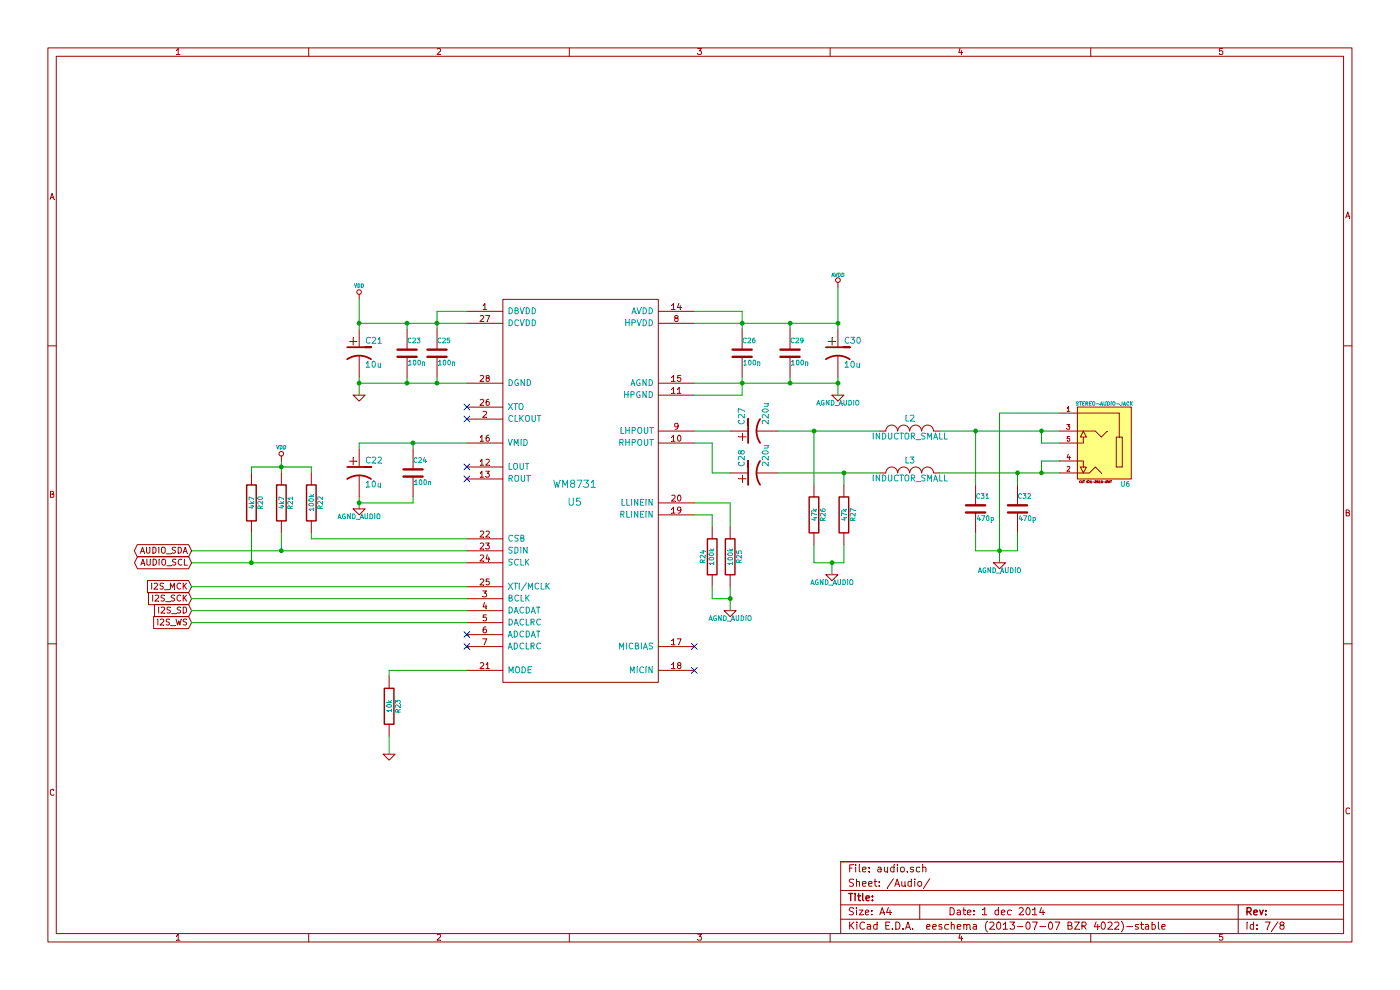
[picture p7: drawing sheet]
EESchema Schematic File Version 2
LIBS:power
LIBS:device
LIBS:transistors
LIBS:conn
LIBS:linear
LIBS:regul
LIBS:74xx
LIBS:cmos4000
LIBS:adc-dac
LIBS:memory
LIBS:xilinx
LIBS:special
LIBS:microcontrollers
LIBS:dsp
LIBS:microchip
LIBS:analog_switches
LIBS:motorola
LIBS:texas
LIBS:intel
LIBS:audio
LIBS:interface
LIBS:digital-audio
LIBS:philips
LIBS:display
LIBS:cypress
LIBS:siliconi
LIBS:opto
LIBS:atmel
LIBS:contrib
LIBS:valves
LIBS:RMC
LIBS:opendous
LIBS:w_opto
LIBS:STM32F429 LQFP144
LIBS:RMC_connectors
LIBS:lyre-cache
EELAYER 27 0
EELAYER END
$Descr A4 11693 8268
encoding utf-8
Sheet 7 8
Title ""
Date "1 dec 2014"
Rev ""
Comp ""
Comment1 ""
Comment2 ""
Comment3 ""
Comment4 ""
$EndDescr
$Comp
L WM8731 U5
U 1 1
P 4800 4100
F 0 "U5" H 4800 4000 60  0000 C CNN
F 1 "WM8731" H 4800 4150 60  0000 C CNN
F 2 "" H 4850 4950 60  0000 C CNN
F 3 "" H 4850 4950 60  0000 C CNN
	1    4800 4100
	1    0    0    -1  
$EndComp
$Comp
L VDD #PWR52
U 1 1
P 3000 2500
F 0 "#PWR52" H 3000 2600 30  0001 C CNN
F 1 "VDD" H 3000 2610 30  0000 C CNN
F 2 "" H 3000 2500 60  0000 C CNN
F 3 "" H 3000 2500 60  0000 C CNN
	1    3000 2500
	1    0    0    -1  
$EndComp
$Comp
L CP1 C21
U 1 1
P 3000 2950
F 0 "C21" H 3050 3050 50  0000 L CNN
F 1 "10u" H 3050 2850 50  0000 L CNN
F 2 "~" H 3000 2950 60  0000 C CNN
F 3 "~" H 3000 2950 60  0000 C CNN
	1    3000 2950
	1    0    0    -1  
$EndComp
$Comp
L C C23
U 1 1
P 3400 2950
F 0 "C23" H 3400 3050 40  0000 L CNN
F 1 "100n" H 3406 2865 40  0000 L CNN
F 2 "~" H 3438 2800 30  0000 C CNN
F 3 "~" H 3400 2950 60  0000 C CNN
	1    3400 2950
	1    0    0    -1  
$EndComp
$Comp
L C C25
U 1 1
P 3650 2950
F 0 "C25" H 3650 3050 40  0000 L CNN
F 1 "100n" H 3656 2865 40  0000 L CNN
F 2 "~" H 3688 2800 30  0000 C CNN
F 3 "~" H 3650 2950 60  0000 C CNN
	1    3650 2950
	1    0    0    -1  
$EndComp
Wire Wire Line
	3000 2700 3900 2700
Wire Wire Line
	3650 2600 3650 2750
Wire Wire Line
	3400 2700 3400 2750
Connection ~ 3650 2700
Wire Wire Line
	3000 2500 3000 2750
Connection ~ 3400 2700
Wire Wire Line
	3000 3200 3900 3200
Wire Wire Line
	3650 3200 3650 3150
Wire Wire Line
	3400 3200 3400 3150
Connection ~ 3650 3200
Wire Wire Line
	3000 3150 3000 3300
Connection ~ 3400 3200
Connection ~ 3000 2700
Wire Wire Line
	3900 2600 3650 2600
NoConn ~ 3900 3400
NoConn ~ 3900 3500
NoConn ~ 3900 3900
NoConn ~ 3900 4000
$Comp
L C C24
U 1 1
P 3450 3950
F 0 "C24" H 3450 4050 40  0000 L CNN
F 1 "100n" H 3456 3865 40  0000 L CNN
F 2 "~" H 3488 3800 30  0000 C CNN
F 3 "~" H 3450 3950 60  0000 C CNN
	1    3450 3950
	1    0    0    -1  
$EndComp
$Comp
L CP1 C22
U 1 1
P 3000 3950
F 0 "C22" H 3050 4050 50  0000 L CNN
F 1 "10u" H 3050 3850 50  0000 L CNN
F 2 "~" H 3000 3950 60  0000 C CNN
F 3 "~" H 3000 3950 60  0000 C CNN
	1    3000 3950
	1    0    0    -1  
$EndComp
Wire Wire Line
	3000 3700 3900 3700
Wire Wire Line
	3450 3700 3450 3750
Wire Wire Line
	3000 3700 3000 3750
Connection ~ 3450 3700
$Comp
L GND #PWR53
U 1 1
P 3000 3300
F 0 "#PWR53" H 3000 3300 30  0001 C CNN
F 1 "GND" H 3000 3230 30  0001 C CNN
F 2 "" H 3000 3300 60  0000 C CNN
F 3 "" H 3000 3300 60  0000 C CNN
	1    3000 3300
	1    0    0    -1  
$EndComp
Connection ~ 3000 3200
Wire Wire Line
	3000 4150 3000 4250
Wire Wire Line
	3000 4200 3450 4200
Wire Wire Line
	3450 4200 3450 4150
Connection ~ 3000 4200
$Comp
L R R22
U 1 1
P 2600 4200
F 0 "R22" V 2680 4200 40  0000 C CNN
F 1 "100k" V 2607 4201 40  0000 C CNN
F 2 "~" V 2530 4200 30  0000 C CNN
F 3 "~" H 2600 4200 30  0000 C CNN
	1    2600 4200
	1    0    0    -1  
$EndComp
$Comp
L VDD #PWR51
U 1 1
P 2350 3850
F 0 "#PWR51" H 2350 3950 30  0001 C CNN
F 1 "VDD" H 2350 3960 30  0000 C CNN
F 2 "" H 2350 3850 60  0000 C CNN
F 3 "" H 2350 3850 60  0000 C CNN
	1    2350 3850
	1    0    0    -1  
$EndComp
Wire Wire Line
	2600 3900 2600 3950
Wire Wire Line
	2100 3900 2600 3900
Wire Wire Line
	2350 3850 2350 3950
Wire Wire Line
	3900 4500 2600 4500
Wire Wire Line
	2600 4500 2600 4450
$Comp
L R R21
U 1 1
P 2350 4200
F 0 "R21" V 2430 4200 40  0000 C CNN
F 1 "4k7" V 2357 4201 40  0000 C CNN
F 2 "~" V 2280 4200 30  0000 C CNN
F 3 "~" H 2350 4200 30  0000 C CNN
	1    2350 4200
	1    0    0    -1  
$EndComp
$Comp
L R R20
U 1 1
P 2100 4200
F 0 "R20" V 2180 4200 40  0000 C CNN
F 1 "4k7" V 2107 4201 40  0000 C CNN
F 2 "~" V 2030 4200 30  0000 C CNN
F 3 "~" H 2100 4200 30  0000 C CNN
	1    2100 4200
	1    0    0    -1  
$EndComp
Connection ~ 2350 3900
Wire Wire Line
	2100 3900 2100 3950
Wire Wire Line
	1600 4600 3900 4600
Wire Wire Line
	2350 4600 2350 4450
Wire Wire Line
	1600 4700 3900 4700
Wire Wire Line
	2100 4700 2100 4450
Text GLabel 1600 4600 0    50   BiDi ~ 0
AUDIO_SDA
Connection ~ 2350 4600
Text GLabel 1600 4700 0    50   BiDi ~ 0
AUDIO_SCL
Connection ~ 2100 4700
$Comp
L R R23
U 1 1
P 3250 5900
F 0 "R23" V 3330 5900 40  0000 C CNN
F 1 "10k" V 3257 5901 40  0000 C CNN
F 2 "~" V 3180 5900 30  0000 C CNN
F 3 "~" H 3250 5900 30  0000 C CNN
	1    3250 5900
	1    0    0    -1  
$EndComp
$Comp
L GND #PWR55
U 1 1
P 3250 6300
F 0 "#PWR55" H 3250 6300 30  0001 C CNN
F 1 "GND" H 3250 6230 30  0001 C CNN
F 2 "" H 3250 6300 60  0000 C CNN
F 3 "" H 3250 6300 60  0000 C CNN
	1    3250 6300
	1    0    0    -1  
$EndComp
Wire Wire Line
	3250 6300 3250 6150
Wire Wire Line
	3900 5600 3250 5600
Wire Wire Line
	3250 5600 3250 5650
$Comp
L AGND_AUDIO #PWR54
U 1 1
P 3000 4250
F 0 "#PWR54" H 3000 4250 40  0001 C CNN
F 1 "AGND_AUDIO" H 3000 4180 40  0000 C CNN
F 2 "" H 3000 4250 60  0000 C CNN
F 3 "" H 3000 4250 60  0000 C CNN
	1    3000 4250
	1    0    0    -1  
$EndComp
$Comp
L AGND_AUDIO #PWR59
U 1 1
P 7000 3300
F 0 "#PWR59" H 7000 3300 40  0001 C CNN
F 1 "AGND_AUDIO" H 7000 3230 40  0000 C CNN
F 2 "" H 7000 3300 60  0000 C CNN
F 3 "" H 7000 3300 60  0000 C CNN
	1    7000 3300
	1    0    0    -1  
$EndComp
$Comp
L AVDD #PWR58
U 1 1
P 7000 2400
F 0 "#PWR58" H 7000 2370 30  0001 C CNN
F 1 "AVDD" H 7000 2500 30  0000 C CNN
F 2 "~" H 7000 2400 60  0000 C CNN
F 3 "~" H 7000 2400 60  0000 C CNN
	1    7000 2400
	1    0    0    -1  
$EndComp
$Comp
L C C26
U 1 1
P 6200 2950
F 0 "C26" H 6200 3050 40  0000 L CNN
F 1 "100n" H 6206 2865 40  0000 L CNN
F 2 "~" H 6238 2800 30  0000 C CNN
F 3 "~" H 6200 2950 60  0000 C CNN
	1    6200 2950
	1    0    0    -1  
$EndComp
$Comp
L C C29
U 1 1
P 6600 2950
F 0 "C29" H 6600 3050 40  0000 L CNN
F 1 "100n" H 6606 2865 40  0000 L CNN
F 2 "~" H 6638 2800 30  0000 C CNN
F 3 "~" H 6600 2950 60  0000 C CNN
	1    6600 2950
	1    0    0    -1  
$EndComp
$Comp
L CP1 C30
U 1 1
P 7000 2950
F 0 "C30" H 7050 3050 50  0000 L CNN
F 1 "10u" H 7050 2850 50  0000 L CNN
F 2 "~" H 7000 2950 60  0000 C CNN
F 3 "~" H 7000 2950 60  0000 C CNN
	1    7000 2950
	1    0    0    -1  
$EndComp
Wire Wire Line
	5800 2700 7000 2700
Wire Wire Line
	6200 2600 6200 2750
Wire Wire Line
	6600 2700 6600 2750
Connection ~ 6200 2700
Wire Wire Line
	7000 2400 7000 2750
Connection ~ 6600 2700
Connection ~ 7000 2700
Wire Wire Line
	5800 2600 6200 2600
Wire Wire Line
	7000 3150 7000 3300
Wire Wire Line
	5800 3200 7000 3200
Wire Wire Line
	6200 3150 6200 3300
Wire Wire Line
	6600 3200 6600 3150
Connection ~ 6200 3200
Connection ~ 7000 3200
Connection ~ 6600 3200
Wire Wire Line
	6200 3300 5800 3300
$Comp
L CP1 C27
U 1 1
P 6300 3600
F 0 "C27" H 6350 3700 50  0000 L CNN
F 1 "220u" H 6350 3500 50  0000 L CNN
F 2 "~" H 6300 3600 60  0000 C CNN
F 3 "~" H 6300 3600 60  0000 C CNN
	1    6300 3600
	0    -1   -1   0   
$EndComp
$Comp
L CP1 C28
U 1 1
P 6300 3950
F 0 "C28" H 6350 4050 50  0000 L CNN
F 1 "220u" H 6350 3850 50  0000 L CNN
F 2 "~" H 6300 3950 60  0000 C CNN
F 3 "~" H 6300 3950 60  0000 C CNN
	1    6300 3950
	0    -1   -1   0   
$EndComp
$Comp
L R R27
U 1 1
P 7050 4300
F 0 "R27" V 7130 4300 40  0000 C CNN
F 1 "47k" V 7057 4301 40  0000 C CNN
F 2 "~" V 6980 4300 30  0000 C CNN
F 3 "~" H 7050 4300 30  0000 C CNN
	1    7050 4300
	1    0    0    -1  
$EndComp
$Comp
L R R26
U 1 1
P 6800 4300
F 0 "R26" V 6880 4300 40  0000 C CNN
F 1 "47k" V 6807 4301 40  0000 C CNN
F 2 "~" V 6730 4300 30  0000 C CNN
F 3 "~" H 6800 4300 30  0000 C CNN
	1    6800 4300
	1    0    0    -1  
$EndComp
$Comp
L INDUCTOR_SMALL L2
U 1 1
P 7600 3600
F 0 "L2" H 7600 3700 50  0000 C CNN
F 1 "INDUCTOR_SMALL" H 7600 3550 50  0000 C CNN
F 2 "~" H 7600 3600 60  0000 C CNN
F 3 "~" H 7600 3600 60  0000 C CNN
	1    7600 3600
	1    0    0    -1  
$EndComp
$Comp
L INDUCTOR_SMALL L3
U 1 1
P 7600 3950
F 0 "L3" H 7600 4050 50  0000 C CNN
F 1 "INDUCTOR_SMALL" H 7600 3900 50  0000 C CNN
F 2 "~" H 7600 3950 60  0000 C CNN
F 3 "~" H 7600 3950 60  0000 C CNN
	1    7600 3950
	1    0    0    -1  
$EndComp
$Comp
L R R24
U 1 1
P 5950 4650
F 0 "R24" V 6030 4650 40  0000 C CNN
F 1 "100k" V 5957 4651 40  0000 C CNN
F 2 "~" V 5880 4650 30  0000 C CNN
F 3 "~" H 5950 4650 30  0000 C CNN
	1    5950 4650
	-1   0    0    1   
$EndComp
$Comp
L R R25
U 1 1
P 6100 4650
F 0 "R25" V 6180 4650 40  0000 C CNN
F 1 "100k" V 6107 4651 40  0000 C CNN
F 2 "~" V 6030 4650 30  0000 C CNN
F 3 "~" H 6100 4650 30  0000 C CNN
	1    6100 4650
	1    0    0    1   
$EndComp
Wire Wire Line
	5800 4300 5950 4300
Wire Wire Line
	5800 4200 6100 4200
$Comp
L AGND_AUDIO #PWR56
U 1 1
P 6100 5100
F 0 "#PWR56" H 6100 5100 40  0001 C CNN
F 1 "AGND_AUDIO" H 6100 5030 40  0000 C CNN
F 2 "" H 6100 5100 60  0000 C CNN
F 3 "" H 6100 5100 60  0000 C CNN
	1    6100 5100
	1    0    0    -1  
$EndComp
Wire Wire Line
	5800 3600 6100 3600
Wire Wire Line
	6500 3600 7350 3600
$Comp
L C C31
U 1 1
P 8150 4250
F 0 "C31" H 8150 4350 40  0000 L CNN
F 1 "470p" H 8156 4165 40  0000 L CNN
F 2 "~" H 8188 4100 30  0000 C CNN
F 3 "~" H 8150 4250 60  0000 C CNN
	1    8150 4250
	1    0    0    -1  
$EndComp
$Comp
L STEREO-AUDIO-JACK U6
U 1 1
P 9150 3700
F 0 "U6" H 8900 3350 40  0000 C CNN
F 1 "STEREO-AUDIO-JACK" H 9075 4025 30  0000 C CNN
F 2 "~" H 9150 3700 60  0000 C CNN
F 3 "~" H 9150 3700 60  0000 C CNN
	1    9150 3700
	-1   0    0    -1  
$EndComp
Wire Wire Line
	7850 3600 8850 3600
Wire Wire Line
	8850 3700 8700 3700
Wire Wire Line
	8700 3700 8700 3600
Connection ~ 8700 3600
Wire Wire Line
	7850 3950 8850 3950
Wire Wire Line
	8850 3850 8700 3850
Wire Wire Line
	8700 3850 8700 3950
Connection ~ 8700 3950
Wire Wire Line
	6500 3950 7350 3950
Wire Wire Line
	6100 3950 5950 3950
Wire Wire Line
	5950 3950 5950 3700
Wire Wire Line
	5950 3700 5800 3700
$Comp
L C C32
U 1 1
P 8500 4250
F 0 "C32" H 8500 4350 40  0000 L CNN
F 1 "470p" H 8506 4165 40  0000 L CNN
F 2 "~" H 8538 4100 30  0000 C CNN
F 3 "~" H 8500 4250 60  0000 C CNN
	1    8500 4250
	1    0    0    -1  
$EndComp
Wire Wire Line
	8500 4050 8500 3950
Connection ~ 8500 3950
Wire Wire Line
	8150 4050 8150 3600
Connection ~ 8150 3600
Wire Wire Line
	7050 4050 7050 3950
Connection ~ 7050 3950
Wire Wire Line
	6800 3600 6800 4050
Connection ~ 6800 3600
$Comp
L AGND_AUDIO #PWR60
U 1 1
P 8350 4700
F 0 "#PWR60" H 8350 4700 40  0001 C CNN
F 1 "AGND_AUDIO" H 8350 4630 40  0000 C CNN
F 2 "" H 8350 4700 60  0000 C CNN
F 3 "" H 8350 4700 60  0000 C CNN
	1    8350 4700
	1    0    0    -1  
$EndComp
Wire Wire Line
	5950 4300 5950 4400
Wire Wire Line
	6100 4200 6100 4400
Wire Wire Line
	6100 4900 6100 5100
Wire Wire Line
	5950 4900 5950 5000
Wire Wire Line
	5950 5000 6100 5000
Connection ~ 6100 5000
Wire Wire Line
	8350 3450 8350 4700
Wire Wire Line
	8150 4600 8500 4600
Wire Wire Line
	8150 4600 8150 4450
Wire Wire Line
	8500 4600 8500 4450
Connection ~ 8350 4600
$Comp
L AGND_AUDIO #PWR57
U 1 1
P 6950 4800
F 0 "#PWR57" H 6950 4800 40  0001 C CNN
F 1 "AGND_AUDIO" H 6950 4730 40  0000 C CNN
F 2 "" H 6950 4800 60  0000 C CNN
F 3 "" H 6950 4800 60  0000 C CNN
	1    6950 4800
	1    0    0    -1  
$EndComp
Wire Wire Line
	6950 4800 6950 4700
Wire Wire Line
	6800 4700 7050 4700
Wire Wire Line
	6800 4700 6800 4550
Wire Wire Line
	7050 4700 7050 4550
Connection ~ 6950 4700
Wire Wire Line
	8350 3450 8850 3450
Text GLabel 1600 4900 0    50   Input ~ 0
I2S_MCK
Text GLabel 1600 5000 0    50   Input ~ 0
I2S_SCK
Text GLabel 1600 5100 0    50   Input ~ 0
I2S_SD
Text GLabel 1600 5200 0    50   Input ~ 0
I2S_WS
Wire Wire Line
	3900 5200 1600 5200
Wire Wire Line
	1600 5100 3900 5100
Wire Wire Line
	1600 4900 3900 4900
Wire Wire Line
	3900 5000 1600 5000
NoConn ~ 5800 5400
NoConn ~ 5800 5600
NoConn ~ 3900 5300
NoConn ~ 3900 5400
$EndSCHEMATC
